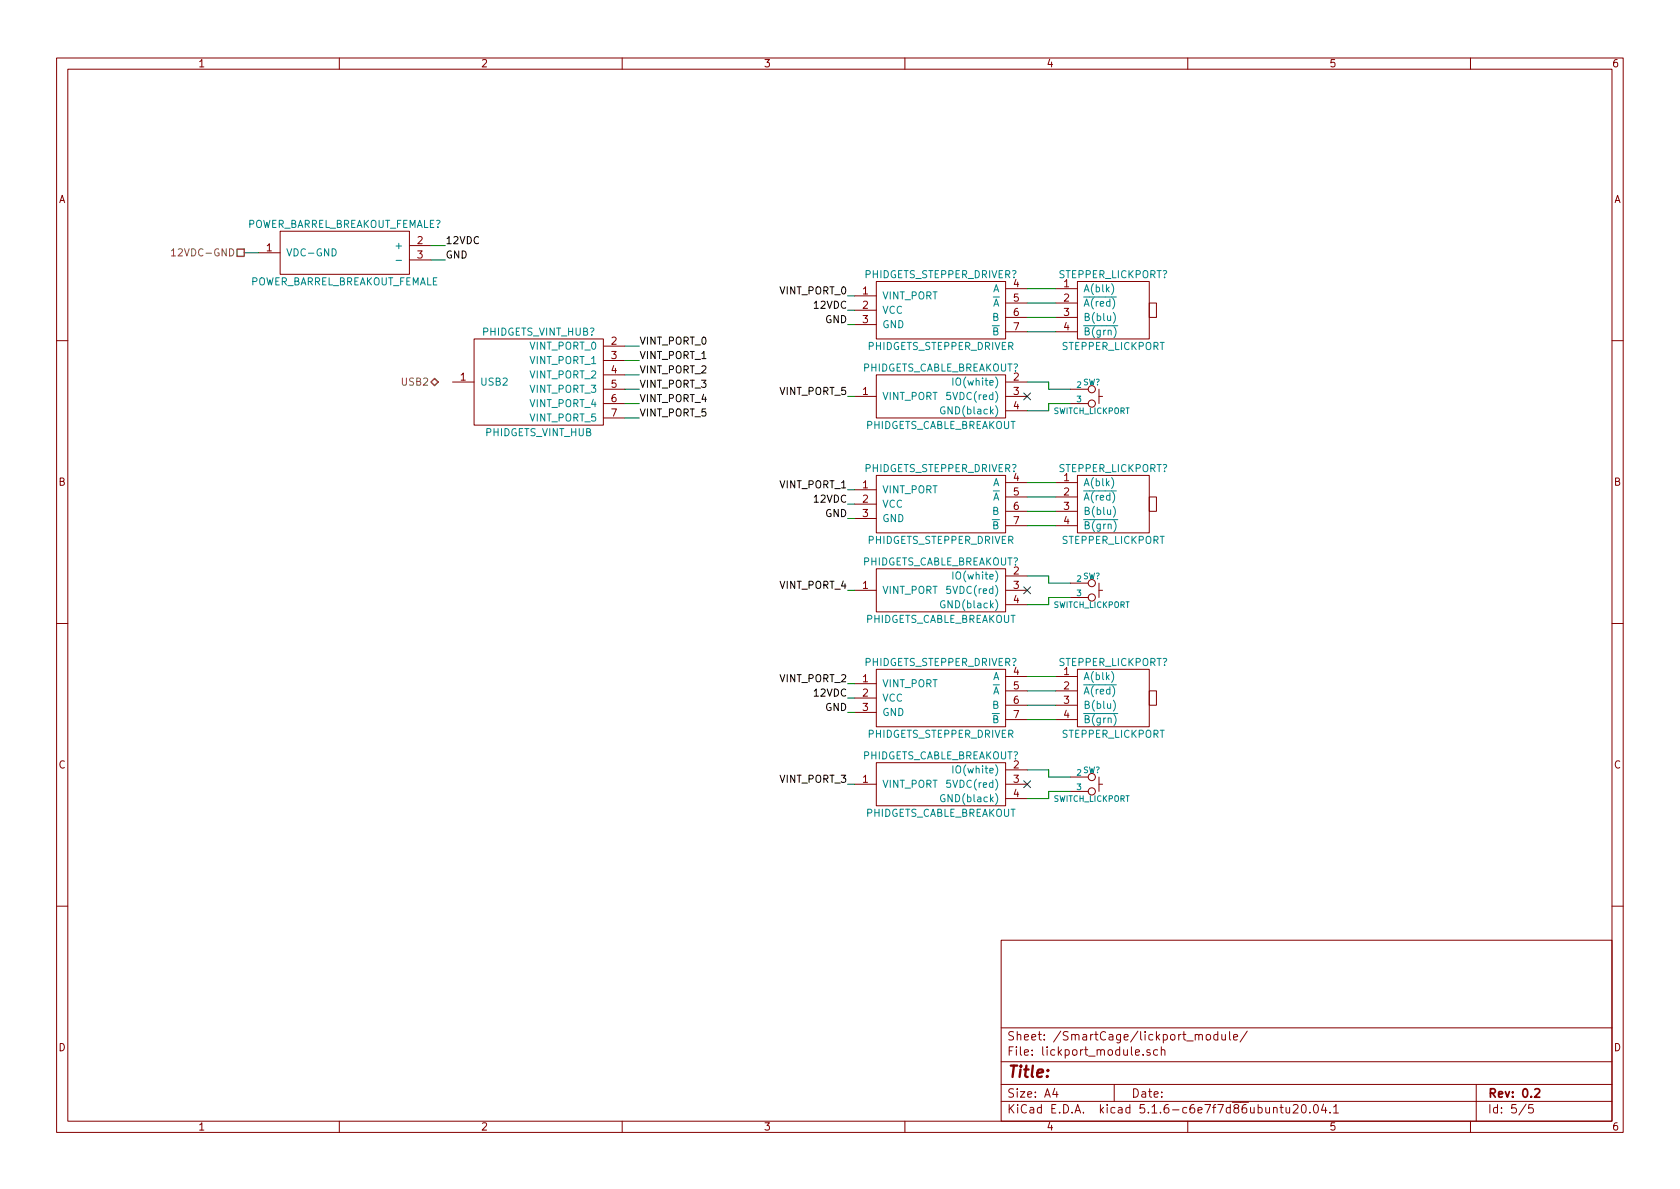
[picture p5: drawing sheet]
EESchema Schematic File Version 4
EELAYER 30 0
EELAYER END
$Descr A4 11693 8268
encoding utf-8
Sheet 5 5
Title ""
Date ""
Rev "0.2"
Comp ""
Comment1 ""
Comment2 ""
Comment3 ""
Comment4 ""
$EndDescr
Text HLabel 3050 2650 0    50   BiDi ~ 0
USB2
Text HLabel 1700 1750 0    50   UnSpc ~ 0
12VDC-GND
$Comp
L smart_cage_wiring:STEPPER_LICKPORT STEPPER_LICKPORT?
U 1 1
P 7750 2150
F 0 "STEPPER_LICKPORT?" H 7750 2400 50  0000 C CNN
F 1 "STEPPER_LICKPORT" H 7750 1900 50  0000 C CNN
F 2 "" H 7750 2150 50  0001 C CNN
F 3 "" H 7750 2150 50  0001 C CNN
F 4 "haydonkerk" H 7750 2150 50  0001 C CNN "Vendor"
F 5 "19842-12" H 7750 2150 50  0001 C CNN "PartNumber"
F 6 "Linear Actuator 3in" H 7750 2150 50  0001 C CNN "Description"
	1    7750 2150
	1    0    0    -1  
$EndComp
$Comp
L smart_cage_wiring:SWITCH_LICKPORT SW?
U 1 1
P 7600 2750
F 0 "SW?" H 7600 2850 40  0000 C CNN
F 1 "SWITCH_LICKPORT" H 7600 2650 40  0000 C CNN
F 2 "" H 7700 2950 60  0001 C CNN
F 3 "" V 7550 2750 60  0000 C CNN
	1    7600 2750
	1    0    0    -1  
$EndComp
$Comp
L smart_cage_wiring:PHIDGETS_CABLE_BREAKOUT PHIDGETS_CABLE_BREAKOUT?
U 1 1
P 6550 2750
F 0 "PHIDGETS_CABLE_BREAKOUT?" H 6550 2950 50  0000 C CNN
F 1 "PHIDGETS_CABLE_BREAKOUT" H 6550 2550 50  0000 C CNN
F 2 "" H 6550 2750 50  0001 C CNN
F 3 "" H 6550 2750 50  0001 C CNN
F 4 "phidgets" H 6550 2750 50  0001 C CNN "Vendor"
F 5 "3002_0" H 6550 2750 50  0001 C CNN "PartNumber"
F 6 "Phidget Cable 60cm" H 6550 2750 50  0001 C CNN "Description"
	1    6550 2750
	1    0    0    -1  
$EndComp
NoConn ~ 7150 2750
Wire Wire Line
	7150 2650 7300 2650
Wire Wire Line
	7300 2650 7300 2700
Wire Wire Line
	7300 2700 7450 2700
Wire Wire Line
	7150 2850 7300 2850
Wire Wire Line
	7300 2850 7300 2800
Wire Wire Line
	7300 2800 7450 2800
$Comp
L smart_cage_wiring:PHIDGETS_VINT_HUB PHIDGETS_VINT_HUB?
U 1 1
P 3750 2650
F 0 "PHIDGETS_VINT_HUB?" H 3750 3000 50  0000 C CNN
F 1 "PHIDGETS_VINT_HUB" H 3750 2300 50  0000 C CNN
F 2 "" H 3750 2650 50  0001 C CNN
F 3 "" H 3750 2650 50  0001 C CNN
F 4 "phidgets" H 3750 2650 50  0001 C CNN "Vendor"
F 5 "HUB0000_0" H 3750 2650 50  0001 C CNN "PartNumber"
F 6 "VINT Hub Phidget" H 3750 2650 50  0001 C CNN "Description"
	1    3750 2650
	1    0    0    -1  
$EndComp
$Comp
L smart_cage_wiring:PHIDGETS_STEPPER_DRIVER PHIDGETS_STEPPER_DRIVER?
U 1 1
P 6550 2150
F 0 "PHIDGETS_STEPPER_DRIVER?" H 6550 2400 50  0000 C CNN
F 1 "PHIDGETS_STEPPER_DRIVER" H 6550 1900 50  0000 C CNN
F 2 "" H 6550 2150 50  0001 C CNN
F 3 "" H 6550 2150 50  0001 C CNN
F 4 "phidgets" H 6550 2150 50  0001 C CNN "Vendor"
F 5 "HUB0000_0" H 6550 2150 50  0001 C CNN "PartNumber"
F 6 "VINT Hub Phidget" H 6550 2150 50  0001 C CNN "Description"
	1    6550 2150
	1    0    0    -1  
$EndComp
Wire Wire Line
	7150 2000 7350 2000
Wire Wire Line
	7150 2100 7350 2100
Wire Wire Line
	7150 2200 7350 2200
Wire Wire Line
	7150 2300 7350 2300
$Comp
L smart_cage_wiring:STEPPER_LICKPORT STEPPER_LICKPORT?
U 1 1
P 7750 3500
F 0 "STEPPER_LICKPORT?" H 7750 3750 50  0000 C CNN
F 1 "STEPPER_LICKPORT" H 7750 3250 50  0000 C CNN
F 2 "" H 7750 3500 50  0001 C CNN
F 3 "" H 7750 3500 50  0001 C CNN
F 4 "haydonkerk" H 7750 3500 50  0001 C CNN "Vendor"
F 5 "19842-12" H 7750 3500 50  0001 C CNN "PartNumber"
F 6 "Linear Actuator 3in" H 7750 3500 50  0001 C CNN "Description"
	1    7750 3500
	1    0    0    -1  
$EndComp
$Comp
L smart_cage_wiring:SWITCH_LICKPORT SW?
U 1 1
P 7600 4100
F 0 "SW?" H 7600 4200 40  0000 C CNN
F 1 "SWITCH_LICKPORT" H 7600 4000 40  0000 C CNN
F 2 "" H 7700 4300 60  0001 C CNN
F 3 "" V 7550 4100 60  0000 C CNN
	1    7600 4100
	1    0    0    -1  
$EndComp
$Comp
L smart_cage_wiring:PHIDGETS_CABLE_BREAKOUT PHIDGETS_CABLE_BREAKOUT?
U 1 1
P 6550 4100
F 0 "PHIDGETS_CABLE_BREAKOUT?" H 6550 4300 50  0000 C CNN
F 1 "PHIDGETS_CABLE_BREAKOUT" H 6550 3900 50  0000 C CNN
F 2 "" H 6550 4100 50  0001 C CNN
F 3 "" H 6550 4100 50  0001 C CNN
F 4 "phidgets" H 6550 4100 50  0001 C CNN "Vendor"
F 5 "3002_0" H 6550 4100 50  0001 C CNN "PartNumber"
F 6 "Phidget Cable 60cm" H 6550 4100 50  0001 C CNN "Description"
	1    6550 4100
	1    0    0    -1  
$EndComp
NoConn ~ 7150 4100
Wire Wire Line
	7150 4000 7300 4000
Wire Wire Line
	7300 4000 7300 4050
Wire Wire Line
	7300 4050 7450 4050
Wire Wire Line
	7150 4200 7300 4200
Wire Wire Line
	7300 4200 7300 4150
Wire Wire Line
	7300 4150 7450 4150
$Comp
L smart_cage_wiring:PHIDGETS_STEPPER_DRIVER PHIDGETS_STEPPER_DRIVER?
U 1 1
P 6550 3500
F 0 "PHIDGETS_STEPPER_DRIVER?" H 6550 3750 50  0000 C CNN
F 1 "PHIDGETS_STEPPER_DRIVER" H 6550 3250 50  0000 C CNN
F 2 "" H 6550 3500 50  0001 C CNN
F 3 "" H 6550 3500 50  0001 C CNN
F 4 "phidgets" H 6550 3500 50  0001 C CNN "Vendor"
F 5 "HUB0000_0" H 6550 3500 50  0001 C CNN "PartNumber"
F 6 "VINT Hub Phidget" H 6550 3500 50  0001 C CNN "Description"
	1    6550 3500
	1    0    0    -1  
$EndComp
Wire Wire Line
	7150 3350 7350 3350
Wire Wire Line
	7150 3450 7350 3450
Wire Wire Line
	7150 3550 7350 3550
Wire Wire Line
	7150 3650 7350 3650
$Comp
L smart_cage_wiring:STEPPER_LICKPORT STEPPER_LICKPORT?
U 1 1
P 7750 4850
F 0 "STEPPER_LICKPORT?" H 7750 5100 50  0000 C CNN
F 1 "STEPPER_LICKPORT" H 7750 4600 50  0000 C CNN
F 2 "" H 7750 4850 50  0001 C CNN
F 3 "" H 7750 4850 50  0001 C CNN
F 4 "haydonkerk" H 7750 4850 50  0001 C CNN "Vendor"
F 5 "19842-12" H 7750 4850 50  0001 C CNN "PartNumber"
F 6 "Linear Actuator 3in" H 7750 4850 50  0001 C CNN "Description"
	1    7750 4850
	1    0    0    -1  
$EndComp
$Comp
L smart_cage_wiring:SWITCH_LICKPORT SW?
U 1 1
P 7600 5450
F 0 "SW?" H 7600 5550 40  0000 C CNN
F 1 "SWITCH_LICKPORT" H 7600 5350 40  0000 C CNN
F 2 "" H 7700 5650 60  0001 C CNN
F 3 "" V 7550 5450 60  0000 C CNN
	1    7600 5450
	1    0    0    -1  
$EndComp
$Comp
L smart_cage_wiring:PHIDGETS_CABLE_BREAKOUT PHIDGETS_CABLE_BREAKOUT?
U 1 1
P 6550 5450
F 0 "PHIDGETS_CABLE_BREAKOUT?" H 6550 5650 50  0000 C CNN
F 1 "PHIDGETS_CABLE_BREAKOUT" H 6550 5250 50  0000 C CNN
F 2 "" H 6550 5450 50  0001 C CNN
F 3 "" H 6550 5450 50  0001 C CNN
F 4 "phidgets" H 6550 5450 50  0001 C CNN "Vendor"
F 5 "3002_0" H 6550 5450 50  0001 C CNN "PartNumber"
F 6 "Phidget Cable 60cm" H 6550 5450 50  0001 C CNN "Description"
	1    6550 5450
	1    0    0    -1  
$EndComp
NoConn ~ 7150 5450
Wire Wire Line
	7150 5350 7300 5350
Wire Wire Line
	7300 5350 7300 5400
Wire Wire Line
	7300 5400 7450 5400
Wire Wire Line
	7150 5550 7300 5550
Wire Wire Line
	7300 5550 7300 5500
Wire Wire Line
	7300 5500 7450 5500
$Comp
L smart_cage_wiring:PHIDGETS_STEPPER_DRIVER PHIDGETS_STEPPER_DRIVER?
U 1 1
P 6550 4850
F 0 "PHIDGETS_STEPPER_DRIVER?" H 6550 5100 50  0000 C CNN
F 1 "PHIDGETS_STEPPER_DRIVER" H 6550 4600 50  0000 C CNN
F 2 "" H 6550 4850 50  0001 C CNN
F 3 "" H 6550 4850 50  0001 C CNN
F 4 "phidgets" H 6550 4850 50  0001 C CNN "Vendor"
F 5 "HUB0000_0" H 6550 4850 50  0001 C CNN "PartNumber"
F 6 "VINT Hub Phidget" H 6550 4850 50  0001 C CNN "Description"
	1    6550 4850
	1    0    0    -1  
$EndComp
Wire Wire Line
	7150 4700 7350 4700
Wire Wire Line
	7150 4800 7350 4800
Wire Wire Line
	7150 4900 7350 4900
Wire Wire Line
	7150 5000 7350 5000
Wire Wire Line
	4350 2400 4450 2400
Wire Wire Line
	4350 2500 4450 2500
Wire Wire Line
	4350 2600 4450 2600
Wire Wire Line
	4350 2700 4450 2700
Wire Wire Line
	4350 2800 4450 2800
Wire Wire Line
	4350 2900 4450 2900
Text Label 4450 2400 0    50   ~ 0
VINT_PORT_0
Text Label 4450 2500 0    50   ~ 0
VINT_PORT_1
Text Label 4450 2600 0    50   ~ 0
VINT_PORT_2
Text Label 4450 2700 0    50   ~ 0
VINT_PORT_3
Text Label 4450 2800 0    50   ~ 0
VINT_PORT_4
Text Label 4450 2900 0    50   ~ 0
VINT_PORT_5
Text Label 5900 2050 2    50   ~ 0
VINT_PORT_0
Text Label 5900 3400 2    50   ~ 0
VINT_PORT_1
Text Label 5900 4750 2    50   ~ 0
VINT_PORT_2
Text Label 5900 5450 2    50   ~ 0
VINT_PORT_3
Text Label 5900 4100 2    50   ~ 0
VINT_PORT_4
Text Label 5900 2750 2    50   ~ 0
VINT_PORT_5
Wire Wire Line
	5900 2050 5950 2050
Wire Wire Line
	5900 2750 5950 2750
Wire Wire Line
	5900 3400 5950 3400
Wire Wire Line
	5900 4100 5950 4100
Wire Wire Line
	5900 4750 5950 4750
Wire Wire Line
	5900 5450 5950 5450
$Comp
L smart_cage_wiring:POWER_BARREL_BREAKOUT_FEMALE POWER_BARREL_BREAKOUT_FEMALE?
U 1 1
P 2400 1750
F 0 "POWER_BARREL_BREAKOUT_FEMALE?" H 2400 1950 50  0000 C CNN
F 1 "POWER_BARREL_BREAKOUT_FEMALE" H 2400 1550 50  0000 C CNN
F 2 "" H 2400 1750 50  0001 C CNN
F 3 "" H 2400 1750 50  0001 C CNN
	1    2400 1750
	1    0    0    -1  
$EndComp
Wire Wire Line
	1700 1750 1800 1750
Wire Wire Line
	3000 1700 3100 1700
Wire Wire Line
	3000 1800 3100 1800
Text Label 3100 1700 0    50   ~ 0
12VDC
Text Label 3100 1800 0    50   ~ 0
GND
Text Label 5900 2150 2    50   ~ 0
12VDC
Text Label 5900 2250 2    50   ~ 0
GND
Text Label 5900 3500 2    50   ~ 0
12VDC
Text Label 5900 3600 2    50   ~ 0
GND
Text Label 5900 4850 2    50   ~ 0
12VDC
Text Label 5900 4950 2    50   ~ 0
GND
Wire Wire Line
	5900 2150 5950 2150
Wire Wire Line
	5900 2250 5950 2250
Wire Wire Line
	5900 3500 5950 3500
Wire Wire Line
	5900 3600 5950 3600
Wire Wire Line
	5900 4850 5950 4850
Wire Wire Line
	5900 4950 5950 4950
$EndSCHEMATC
